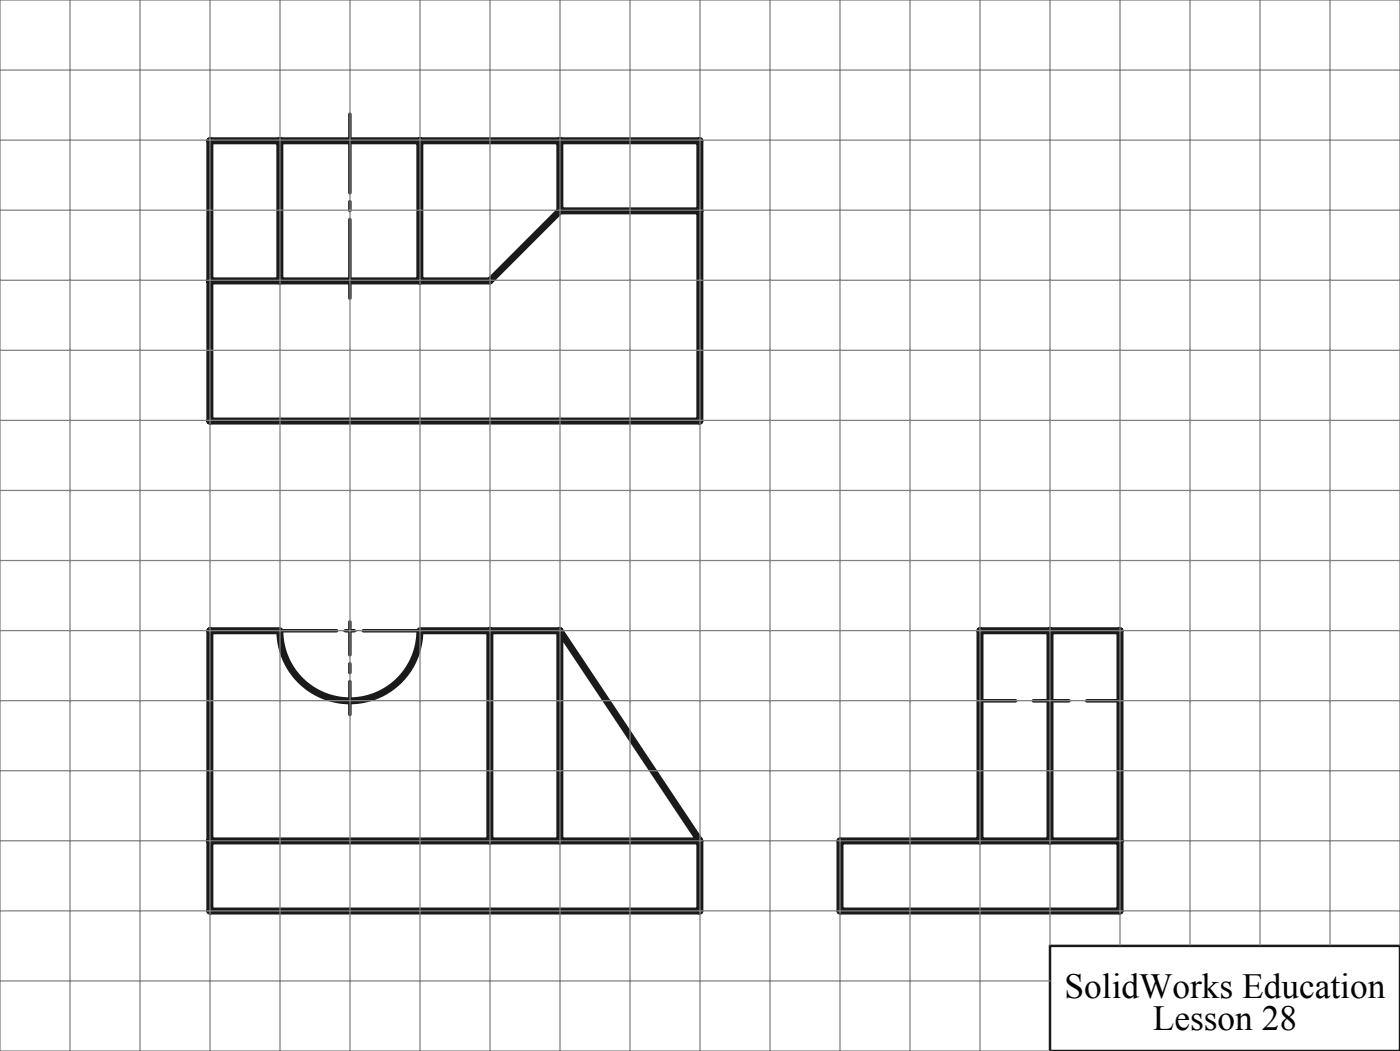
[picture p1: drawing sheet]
<svg xmlns="http://www.w3.org/2000/svg" width="200mm" height="150mm" viewBox="0 0 200 150" stroke-linecap="round" stroke-linejoin="round" font-family="sans-serif">
<path d="M40 90a10 10 0 0 0 10 10 10 10 0 0 0 10-10" fill="none" stroke="#191924" stroke-width="1" stroke-linecap="butt"/>
<path d="M49 90h2M50 89v2" fill="none" stroke="#191924" stroke-width=".18"/>
<path d="M150 135h50v15h-50z" fill="none" stroke="#191924" stroke-width=".35"/>
<path d="M50 88.8v13.2" fill="none" stroke="#191924" stroke-width=".5" stroke-dasharray="15.2 1.3 1.3 1.3" stroke-dashoffset="10.5"/>
<path d="M40 90h20" fill="none" stroke="#191924" stroke-width=".5" stroke-dasharray="15.2 1.3 1.3 1.3" stroke-dashoffset="7.1"/>
<path d="M50 42.6v-26.3" fill="none" stroke="#191924" stroke-width=".5" stroke-dasharray="15.2 1.3 1.3 1.3" stroke-dashoffset="4"/>
<path d="M140 100h20" fill="none" stroke="#191924" stroke-width=".5" stroke-dasharray="5.1 2.5"/>
<g fill="none" stroke="#191924" stroke-width="1">
<path d="M30 20.1h70v40h-70zM40 20.1v20M60 20.1v20M80 20.1v10M80 30.1l-10 10h-40M80 30.1h20M40 90h-10v40h70v-10M60 90h20M70 90v30M80 90v30M80 90l20 30M150 90v30"/>
<path d="M30 120h70M140 120v-30h20v40h-40v-10h40"/>
</g>
<g fill="none" stroke="#808080" stroke-width=".18">
<path d="M0 10h200M10 0v150M20 0v150M30 0v150M40 0v150M50 0v150M60 0v150M70 0v150M80 0v150M90 0v150M100 0v150M110 0v150"/>
<path d="M120 0v150M130 0v150M140 0v150M150 0v134.9M160 0v134.9M170 0v134.9M180 0v134.9M190 0v134.9M0 30h200M0 20h200M0 50h200M0 40h200"/>
<path d="M0 70h200M0 60h200M0 90h200M0 80h200M0 110h200M0 100h200M0 130h200M0 120h200M200 134.9v-134.9h-200v150h150M0 140h150"/>
</g>
<g font-size="5">
<text x="152.1" y="142.4">SolidWorks Education</text>
<text x="164.7" y="147">Lesson 28</text>
</g>
</svg>
